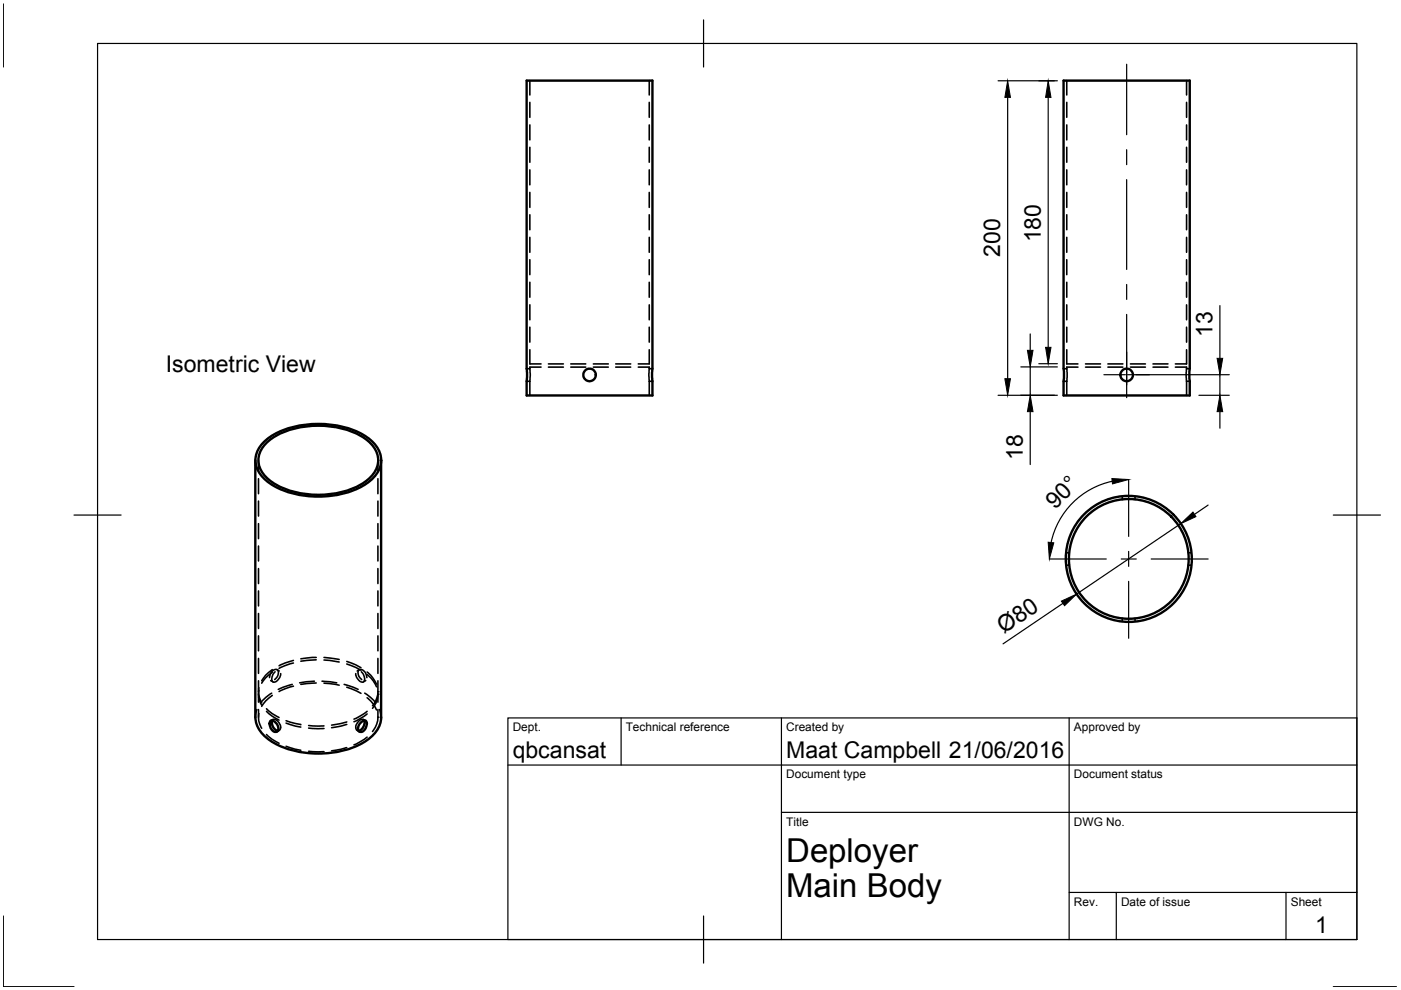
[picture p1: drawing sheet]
<svg xmlns="http://www.w3.org/2000/svg" width="297mm" height="210mm" viewBox="0 0 297 210" stroke-linecap="round" stroke-linejoin="round" font-family="sans-serif">
<!-- layer: MD_Visible -->
<g fill="none" stroke="#000" stroke-width=".51">
<path d="M111.7 17.1h26.6v66.7h-26.6zM225.5 17.1h26.8v66.7h-26.8zM54.1 97.6v54.5M55.7 94a15.5 15.5 0 0 1 10.1-4.1 18.7 18.7 0 0 1 12.6 3.3 5.3 5.3 0 0 1 0 8.8 19.3 19.3 0 0 1-15.7 2.8 11.3 11.3 0 0 1-8.1-5.3 4.9 4.9 0 0 1 1.1-5.5zM56.3 94.1a15.4 15.4 0 0 1 11.2-3.8 16.8 16.8 0 0 1 10.4 3.1 5 5 0 0 1 0 8.4 18.4 18.4 0 0 1-15 2.6 10.8 10.8 0 0 1-7.7-5 4.7 4.7 0 0 1 1.1-5.3zM80.8 97.6v54.5M54.2 152.1a6.4 6.4 0 0 0 3.3 5.1 20.5 20.5 0 0 0 20 0 6.4 6.4 0 0 0 3.3-5.1M57.3 152.9a1.47 1.47 0 0 1 1.7 1.6 .71 .71 0 0 1-.5 .7 .71 .71 0 0 1-.8-.4 1.86 1.86 0 0 1-.4-1.9zM57.7 152.8a1.83 1.83 0 0 0 1.2 2.1M76.4 153.4a.81 .81 0 0 1 1.3-.3 1.68 1.68 0 0 1-1.3 2.1 1.09 1.09 0 0 1 0-1.8zM77.2 152.8a1.83 1.83 0 0 1-1.2 2.1"/>
<circle cx="125" cy="79.5" r="1.33"/>
<circle cx="238.9" cy="79.5" r="1.34"/>
<circle cx="239.3" cy="118.5" r="13.4"/>
<circle cx="239.3" cy="118.5" r="12.7"/>
</g>
<!-- layer: MD_Hidden -->
<g fill="none" stroke="#000" stroke-width=".34">
<path d="M112.3 17.1v3M137.7 17.1v3M226.2 17.1v3M251.6 17.1v3M112.3 21.7v3.2M112.3 26.5v3.2M112.3 31.2v3.2M112.3 36v3.2M137.7 21.7v3.2M137.7 26.5v3.2M137.7 31.2v3.2M137.7 36v3.2"/>
<path d="M226.2 21.7v3.2M226.2 26.5v3.2M226.2 31.2v3.2M226.2 36v3.2M251.6 21.7v3.2M251.6 26.5v3.2M251.6 31.2v3.2M251.6 36v3.2M112.3 40.8v3.2M112.3 45.5v3.2M112.3 50.3v3.2M112.3 55.1v3.1"/>
<path d="M112.3 59.8v3.2M137.7 40.8v3.2M137.7 45.5v3.2M137.7 50.3v3.2M137.7 55.1v3.1M137.7 59.8v3.2M226.2 40.8v3.2M226.2 45.5v3.2M226.2 50.3v3.2M226.2 55.1v3.1M226.2 59.8v3.2M251.6 40.8v3.2"/>
<path d="M251.6 45.5v3.2M251.6 50.3v3.2M251.6 55.1v3.1M251.6 59.8v3.2M111.7 78.2h.6M112.3 78.2v2.6M112.3 74.2v3h2.4M112.3 64.6v3.2M112.3 69.4v3.1M114.7 77.8h-2.4v.4M116.3 77.2h3.2M116.3 77.8h3.2"/>
<path d="M121 77.2h3.2M121 77.8h3.2M125.8 77.2h3.2M125.8 77.8h3.2M130.5 77.2h3.2M130.5 77.8h3.2M135.3 77.8h2.4v.4M137.7 78.2v2.6M137.7 74.2v3h-2.4M137.7 78.2h.6M137.7 64.6v3.2M137.7 69.4v3.1"/>
<path d="M225.5 78.2h.7M226.2 78.2v2.6M226.2 74.2v3h2.3M226.2 64.6v3.2M226.2 69.4v3.1M228.5 77.8h-2.3v.4M230.2 77.2h3.1M230.2 77.8h3.1M234.9 77.2h3.2M234.9 77.8h3.2M239.7 77.2h3.2M239.7 77.8h3.2"/>
<path d="M244.5 77.2h3.1M244.5 77.8h3.1M249.2 77.8h2.4v.4M251.6 78.2v2.6M251.6 74.2v3h-2.4M251.6 78.2h.7M251.6 64.6v3.2M251.6 69.4v3.1M54.8 97.6v2.3M80.1 97.6v2.3M111.7 80.8h.6M112.3 80.8v3"/>
<path d="M137.7 80.8h.6M137.7 80.8v3M225.5 80.8h.7M226.2 80.8v3M251.6 80.8h.7M251.6 80.8v3M54.8 101.5v3.2M54.8 106.2v3.2M54.8 111v3.2M54.8 115.8v3.1M80.1 101.5v3.2M80.1 106.2v3.2"/>
<path d="M80.1 111v3.2M80.1 115.8v3.1M226 119.8h.7M226 117.2h.7M237.9 105.3v.6M240.7 105.3v.6M251.9 119.8h.7M251.9 117.2h.7M54.8 120.6v3.1M54.8 125.3v3.2M54.8 130.1v3.2M54.8 134.8v3.2"/>
<path d="M54.8 139.6v3.2M67 139.4l-3.2 .3M67 139.9l-3.2 .3M68.7 139.4l3.2 .4M68.7 139.9l3.2 .5M80.1 120.6v3.1M80.1 125.3v3.2M80.1 130.1v3.2M80.1 134.8v3.2M80.1 139.6v3.2M237.9 131.1v.7M240.7 131.1v.7"/>
<path d="M54.5 150.4l-.4 1.7M54.8 144.3v2.4M54.8 147.2v1.7M54.8 150.4v1.7M54.9 145.8l-.1 .2a4.3 4.3 0 0 0 .7 3M54.9 151.3l-.1 .1a4.2 4.2 0 0 0 .7 3M54.9 146.4l-.1 .1a4.2 4.2 0 0 0 .7 3M56.5 150.3l1.2 1 1.5 .8M56.5 155.7l1.2 1 1.5 .9M56.5 150.8l1.2 1 1.5 .9M57.1 143.7a1.59 1.59 0 0 1 1.6-1.7 1.47 1.47 0 0 1-.5 2.1M57.4 144.3l.5 .3"/>
<path d="M57.6 147l-1.2 .9-1.2 1.1M57.7 152.8a.77 .77 0 0 1 1.3 .3 1.25 1.25 0 0 1 .2 1.8h-.3M57.7 142a6.4 6.4 0 0 0-2.2 2.3M57.7 147.4v.1a6.8 6.8 0 0 0-2.2 2.3M57.7 142.5v.1a6.8 6.8 0 0 0-2.2 2.3M57.9 152.6l-.5 .2M58.3 142.4a1.49 1.49 0 0 0-.3 2.2 1.95 1.95 0 0 0 1.5-1.8M58.7 142l.5 .3M59.2 154.8l-.5 .3M60.6 152.8l3.2 .9M60.6 158.2l3.2 .9M60.6 153.3l3.2 .9"/>
<path d="M62 145.1l-3 1.1M62.2 140l-1.8 .6-1.2 .6M62.2 145.5l-1.8 .5-1.2 .6M62.2 140.6l-1.8 .5-1.2 .6M65.4 153.8l3.3 .1M65.4 159.3l3.3 .1M65.4 154.4l3.3 .1M66.7 144.4l-3.2 .4M67 144.8l-3.2 .3M68.3 144.4l3.1 .4M68.7 144.9l3.2 .4M73 145.1l2.9 1.1"/>
<path d="M73.5 153.1l-3.2 .6M73.5 140.2l3 1.3M73.5 158.5l-3.2 .7M73.5 145.7l3 1.3M73.5 153.6l-3.2 .7M73.5 140.8l3 1.3M75.7 154.8l.5 .3M76.2 142l-.5 .3M76.6 142.4a1.49 1.49 0 0 1 .3 2.2 1.95 1.95 0 0 1-1.5-1.8M77.1 152.6l.4 .2M77.2 152.8a.77 .77 0 0 0-1.3 .3 1.25 1.25 0 0 0-.1 1.8h.2M77.3 147l1.3 .9 1.1 1.1"/>
<path d="M77.5 144.3l-.4 .3M77.8 143.7a1.59 1.59 0 0 0-1.6-1.7 1.47 1.47 0 0 0 .5 2.1M77.8 150.8l-1.4 1-1.4 .7M77.8 142.5a6 6 0 0 1 2 2.6M77.8 156.3l-1.4 1-1.4 .6M77.8 147.9l.2 .2a6.3 6.3 0 0 1 1.8 2.4M77.8 151.4l-1.4 .9-1.4 .7M77.8 143l.2 .2a6.3 6.3 0 0 1 1.8 2.4M80.1 144.3a6.7 6.7 0 0 1-1 5.2l-.1 .1M80.1 150.4a5.7 5.7 0 0 1-1.1 4.7M80.1 148.9v-1.7a4.8 4.8 0 0 1-1.1 3M80.5 150.4l.3 1.7"/>
</g>
<g fill="#000">
<circle cx="80.1" cy="152.1" r=".17"/>
<circle cx="80.1" cy="146.7" r=".17"/>
<circle cx="80.1" cy="147.2" r=".17"/>
</g>
<!-- layer: BORDER -->
<path d="M.7 .8v13.4M20.7 9.2h267v190h-267zM149.2 4.2v10M15.7 109.2h10M282.7 109.2h10M.7 194.2v15h15M149.2 194.2v10M282.7 209.2h13.4" fill="none" stroke="#000" stroke-width=".25"/>
<!-- layer: TITLEBLOCK -->
<path d="M107.7 152.2h180v47h-180zM131.7 152.2v10M165.7 152.2v47M226.7 152.2v47M107.7 162.2h180M165.7 172.2h122M226.7 189.2h61M236.7 189.2v10M272.7 189.2v10" fill="none" stroke="#000" stroke-width=".25"/>
<!-- layer: Center Lines -->
<g fill="none" stroke="#000" stroke-width=".25">
<path d="M238.9 13.6v15M238.9 31.7v3.2M238.9 38.1v19M234 79.4h4.6M238.7 79.4h.3M238.9 60.3v3.2M238.9 66.7v17.6M239.1 79.4h4.6M222.5 118.5h12.1M237.7 118.5h3.2M239.3 101.7v12M239.3 116.9v3.2"/>
<path d="M244.1 118.5h12M239.3 123.3v12"/>
</g>
<!-- layer: 0 -->
<g fill="none" stroke="#000" stroke-width=".25">
<path d="M211.6 17.1h12.6M213.6 20.6v59.7M222.2 20.6v53M216.4 77.8h7.8M218.4 70.8v3.5M218.4 77.8v6M220.2 77.1h4M240.9 79.4h19.7M258.6 64.8v11.2M258.6 79.4v4.4M211.6 83.8h12.6M218.4 87.3v11.2"/>
<path d="M254.2 83.8h6.4M258.6 87.3v3.5M235.8 102a16.9 16.9 0 0 0-13 13M250.3 111l-22.1 15M256.1 107.1l-2.9 2M225.4 127.9l-12.7 8.6"/>
</g>
<path d="M213.6 17.1l.6 3.5h-1.2zM222.2 17.1l.6 3.5h-1.1zM217.8 74.3h1.2l-.6 3.5zM221.7 73.6h1.1l-.6 3.5zM258 76h1.2l-.6 3.4zM213 80.3h1.2l-.6 3.5zM218.4 83.8l.6 3.5h-1.2zM258.6 83.8l.6 3.5h-1.2zM222.2 115l1.2 .1-.9 3.4zM235.7 101.5l3.6 .2-3.4 .9zM250.3 111l2.6-2.4 .7 .9zM225 127.5l3.2-1.5-2.5 2.4z" fill="#000" stroke="#000" stroke-width=".21"/>
<g font-size="7">
<text x="166.7" y="182.7">Deployer</text>
<text x="166.7" y="190.2">Main Body</text>
</g>
<g font-size="4.9">
<text x="220.7" y="51.4" transform="rotate(-90 220.7 51.4)">180</text>
<text x="212.1" y="54.5" transform="rotate(-90 212.1 54.5)">200</text>
<text x="257.1" y="71.5" transform="rotate(-90 257.1 71.5)">13</text>
<text x="35.2" y="78.8">Isometric View</text>
<text x="216.9" y="97.5" transform="rotate(-90 216.9 97.5)">18</text>
<text x="223.7" y="108.1" transform="rotate(-45 223.7 108.1)">90°</text>
<text x="212.8" y="134.4" transform="rotate(-34 212.8 134.4)">Ø80</text>
<text x="108.7" y="160.7">qbcansat</text>
<text x="166.7" y="160.7">Maat Campbell 21/06/2016</text>
<text x="278.8" y="197.9">1</text>
</g>
<g font-size="2.5">
<text x="108.7" y="155">Dept.</text>
<text x="132.7" y="155">Technical reference</text>
<text x="166.7" y="155">Created by</text>
<text x="227.7" y="155">Approved by</text>
<text x="166.7" y="165">Document type</text>
<text x="227.7" y="165">Document status</text>
<text x="166.7" y="175">Title</text>
<text x="227.7" y="175">DWG No.</text>
<text x="227.7" y="192">Rev.</text>
<text x="237.7" y="192">Date of issue</text>
<text x="273.7" y="192">Sheet</text>
</g>
</svg>
